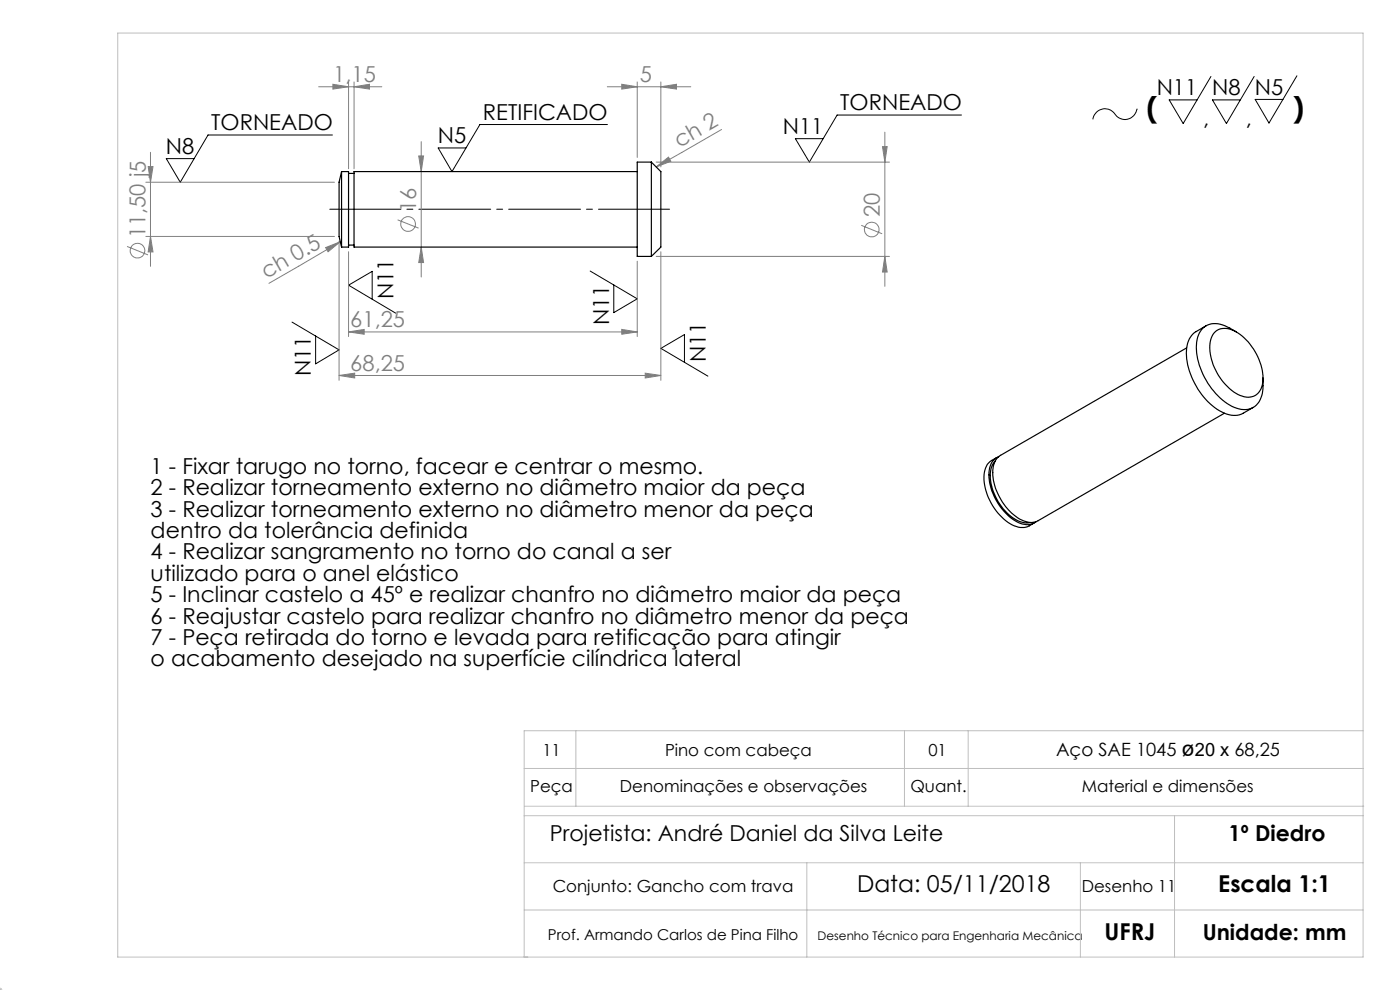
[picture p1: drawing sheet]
<svg xmlns="http://www.w3.org/2000/svg" width="297mm" height="210mm" viewBox="0 0 297 210" stroke-linecap="round" stroke-linejoin="round" font-family="sans-serif">
<g fill="none" stroke="#808080" stroke-width=".21">
<path d="M67.6 18.4h13.4M70.6 17.9l3.3 .5-3.3 .5zM73.9 17.4v18.4M75.1 18.4l3.3-.5v1zM75.1 17.4v18.4M128.8 18.4h17.7M131.9 17.9l3.3 .5-3.3 .5zM135.2 17.4v16M140.2 18.4l3.3-.5v1zM140.2 17.4v18M30.9 38.7h40M31.4 35.3h1.1l-.6 3.4z"/>
<path d="M31.9 32.3v24.2M88.8 33.1h1.1l-.5 3.3zM89.4 30v28.8M139.2 35.4l2.6-2.1 .5 .9zM139.2 34.4h49.5M153.1 27.5l-13.9 7.9M187.2 31.1h1l-.5 3.3zM187.7 28v32.7M27 52.3l4.4 1.8M30.9 50.2h40M31.9 50.2l.6 3.2h-1.1zM69.1 52.5l3.1-1.2-2.6 2.1z"/>
<path d="M71.9 51.1v29.6M72.2 51.3l-15.2 8.8M73.9 53.4v18M84.3 46.6l4.5 1.8M89.4 52.4l.5 3.3h-1.1zM135.2 55.4v16M139.2 54.4h49.5M140.2 53.4v27.3M182.7 47.8l4.4 1.8M187.7 54.4l.5 3.3h-1zM71.9 79.6l3.3-.4v1zM71.9 79.6h68.3"/>
<path d="M73.9 70.4l3.4-.5v1zM73.9 70.4h61.3M131.9 69.9l3.3 .5-3.3 .5zM136.9 79.2l3.3 .4-3.3 .6z"/>
<circle cx="29.2" cy="53.2" r="1.55"/>
<circle cx="86.6" cy="47.5" r="1.56"/>
<circle cx="184.9" cy="48.7" r="1.56"/>
</g>
<path d="M256.9 16.2l-5.9 10-3-5h6M266.1 16.2l-5.9 10-3-5h5.9M275.1 16.1l-5.9 10-2.9-5h5.9M70.5 28.6h-26.4l-5.9 10.1-2.9-5.1h5.9M128.9 26.4h-27.1l-5.9 10-2.9-5h5.8M204 24.4h-26.4l-5.9 10-3-5h5.9M241.3 23.1a2.63 2.63 0 0 1-2.2 2.2 2.63 2.63 0 0 1-2.8-1.4 2.58 2.58 0 0 0-2.7-.7 2.58 2.58 0 0 0-1.8 2.1M125.2 57.5l10 5.9-5 2.9v-5.9M61.9 68.3l10 5.9-4.9 3v-5.9M79 63.5v-5.9l-5.1 2.9 10 5.9M145.2 76.9v-5.9l-5 2.9 10 5.9" fill="none" stroke="#000" stroke-width=".21"/>
<g fill="none" stroke="#c0c0c0" stroke-width=".21">
<path d="M25 7h264.2v196h-264.2zM122.2 155v16M191.9 155v16M205.4 155v16M289.2 155h-178v48M111.2 173h178M111.2 163h178M111.3 171h178M249.2 173v30M111.2 193h178M111.2 183h178M171.2 183v20"/>
<path d="M229.2 183v20M-.1 210h.6M0 210l.1 .1M0 209.5v.6M.4 209.6l-.4 .5"/>
</g>
<path d="M70 44.4h72" fill="none" stroke="#000" stroke-width=".21" stroke-dasharray="15.2 1.3 1.3 1.3" stroke-dashoffset=".2"/>
<g fill="#808080">
<path d="M139.2 35.4l2.6-2.1 .5 .9z"/>
<path d="M69.1 52.5l3.1-1.2-2.6 2.1z"/>
<path d="M75.1 18.4l3.3-.5v1zM70.6 17.9l3.3 .5-3.3 .5zM131.9 69.9l3.3 .5-3.3 .5zM73.9 70.4l3.4-.5v1zM136.9 79.2l3.3 .4-3.3 .6zM71.9 79.6l3.3-.4v1z"/>
<path d="M131.9 17.9l3.3 .5-3.3 .5zM140.2 18.4l3.3-.5v1z"/>
<path d="M31.9 50.2l.6 3.2h-1.1zM31.4 35.3h1.1l-.6 3.4z"/>
<path d="M187.2 31.1h1l-.5 3.3zM187.7 54.4l.5 3.3h-1zM88.8 33.1h1.1l-.5 3.3zM89.4 52.4l.5 3.3h-1.1z"/>
</g>
<g fill="none" stroke="#000" stroke-width=".25">
<path d="M72.5 36.4h1.4v16h-1.4M72.5 36.4v16M72.5 36.4l-.6 2.3v11.5l.6 2.2M73.9 36.8h1.2M135.2 36.4h-60.1v16h60.1M138.2 34.4h-3v20h3M138.2 34.4v20M138.2 34.4l2 2v16l-2 2M73.9 52h1.2M251.7 73.8l-39.4 22.8a4.6 4.6 0 0 0-1.6 4.7 12 12 0 0 0 6.5 9.2 3.3 3.3 0 0 0 3-.1l39.6-22.7M255.9 69.1l-2.1 1.2a5.3 5.3 0 0 0-2.1 5.2 15.2 15.2 0 0 0 8.1 12.2 4.6 4.6 0 0 0 3.9 0l2.2-1.3M257.9 70.3a4 4 0 0 1 4.7 .3 12.2 12.2 0 0 1 5.3 10.6 3.2 3.2 0 0 1-4.8 2.7 11.9 11.9 0 0 1-6.3-11.4l.4-1.3z"/>
<path d="M262.3 70.4l-1.4-.8a4.7 4.7 0 0 0-5.7 0 6.7 6.7 0 0 0-1.2 5.9 15.3 15.3 0 0 0 7.9 10.9 4 4 0 0 0 6-3.4v-2.8M211.1 97.8a5.5 5.5 0 0 0-.7 5.2 10.9 10.9 0 0 0 6.2 7.7l1.3 .2 .8-.1M211.4 97.1l-1 .6a4.4 4.4 0 0 0-1.6 4.5 12.2 12.2 0 0 0 6.4 9.3 3.8 3.8 0 0 0 3.2 0l1-.6M211.9 96.9a3.6 3.6 0 0 0-2.1 3.8 12.1 12.1 0 0 0 6.6 10.3 3.4 3.4 0 0 0 3.4-.3"/>
</g>
<g font-size="6.3">
<text x="243.2" y="25.1">(</text>
<text x="274.3" y="25.1">)</text>
</g>
<g font-size="4.9">
<text x="181.8" y="189.3">Data: 05/11/2018</text>
<text x="258.5" y="189.3">Escala 1:1</text>
<text x="234.3" y="199.5">UFRJ</text>
</g>
<g font-size="4.7" fill="#808080">
<text x="70.7" y="17.4">1,15</text>
<text x="135.7" y="17.4">5</text>
<text x="144.1" y="31.4" transform="rotate(-30 144.1 31.4)">ch 2</text>
<text x="31" y="37.7" transform="rotate(-90 31 37.7)">j5</text>
<text x="88.3" y="44.9" transform="rotate(-90 88.3 44.9)">16</text>
<text x="186.7" y="46.1" transform="rotate(-90 186.7 46.1)">20</text>
<text x="30.9" y="50.6" transform="rotate(-90 30.9 50.6)">11,50</text>
<text x="56.6" y="59.2" transform="rotate(-30 56.6 59.2)">ch 0.5</text>
<text x="74.3" y="69.4">61,25</text>
<text x="74.3" y="78.6">68,25</text>
</g>
<g font-size="4.7">
<text x="178.3" y="23.4">TORNEADO</text>
<text x="245.4" y="20.2">N11 N8 N5</text>
<text x="44.8" y="27.6">TORNEADO</text>
<text x="102.5" y="25.4">RETIFICADO</text>
<text x="166.1" y="28.4">N11</text>
<text x="255.2" y="26.7">,</text>
<text x="264.3" y="26.7">,</text>
<text x="35.2" y="32.6">N8</text>
<text x="92.9" y="30.4">N5</text>
<text x="83.5" y="63.4" transform="rotate(-90 83.5 63.4)">N11</text>
<text x="129.2" y="69" transform="rotate(-90 129.2 69)">N11</text>
<text x="149.7" y="76.8" transform="rotate(-90 149.7 76.8)">N11</text>
<text x="65.9" y="79.8" transform="rotate(-90 65.9 79.8)">N11</text>
<text x="32" y="100.6">1 - Fixar tarugo no torno, facear e centrar o mesmo.</text>
<text x="32" y="105.1">2 - Realizar torneamento externo no diâmetro maior da peça</text>
<text x="32" y="109.6">3 - Realizar torneamento externo no diâmetro menor da peça</text>
<text x="32" y="114.2">dentro da tolerância definida</text>
<text x="32" y="118.7">4 - Realizar sangramento no torno do canal a ser</text>
<text x="32" y="123.2">utilizado para o anel elástico</text>
<text x="32" y="127.7">5 - Inclinar castelo a 45º e realizar chanfro no diâmetro maior da peça</text>
<text x="32" y="132.3">6 - Reajustar castelo para realizar chanfro no diâmetro menor da peça</text>
<text x="32" y="136.8">7 - Peça retirada do torno e levada para retificação para atingir</text>
<text x="32" y="141.3">o acabamento desejado na superfície cilíndrica lateral</text>
<text x="116.6" y="178.4">Projetista: André Daniel da Silva Leite</text>
<text x="260.6" y="178.4">1º Diedro</text>
<text x="255.1" y="199.5">Unidade: mm</text>
</g>
<text font-size="4.6" x="250.7" y="160.4">ø</text>
<g font-size="3.9">
<text x="224" y="160.5">Aço SAE 1045</text>
<text x="253.5" y="160.4">20 x 68,25</text>
</g>
<g font-size="3.5">
<text x="115.1" y="160.4">11</text>
<text x="141.1" y="160.4">Pino com cabeça</text>
<text x="197" y="160.4">01</text>
<text x="112.5" y="168">Peça</text>
<text x="131.5" y="168">Denominações e observações</text>
<text x="193.1" y="168">Quant.</text>
<text x="229.5" y="168">Material e dimensões</text>
<text x="117.3" y="189.3">Conjunto: Gancho com trava</text>
<text x="229.5" y="189.3">Desenho 11</text>
</g>
<text font-size="3.2" x="116.2" y="199.5">Prof. Armando Carlos de Pina Filho</text>
<text font-size="2.5" x="173.5" y="199.5">Desenho Técnico para Engenharia Mecânica</text>
</svg>
